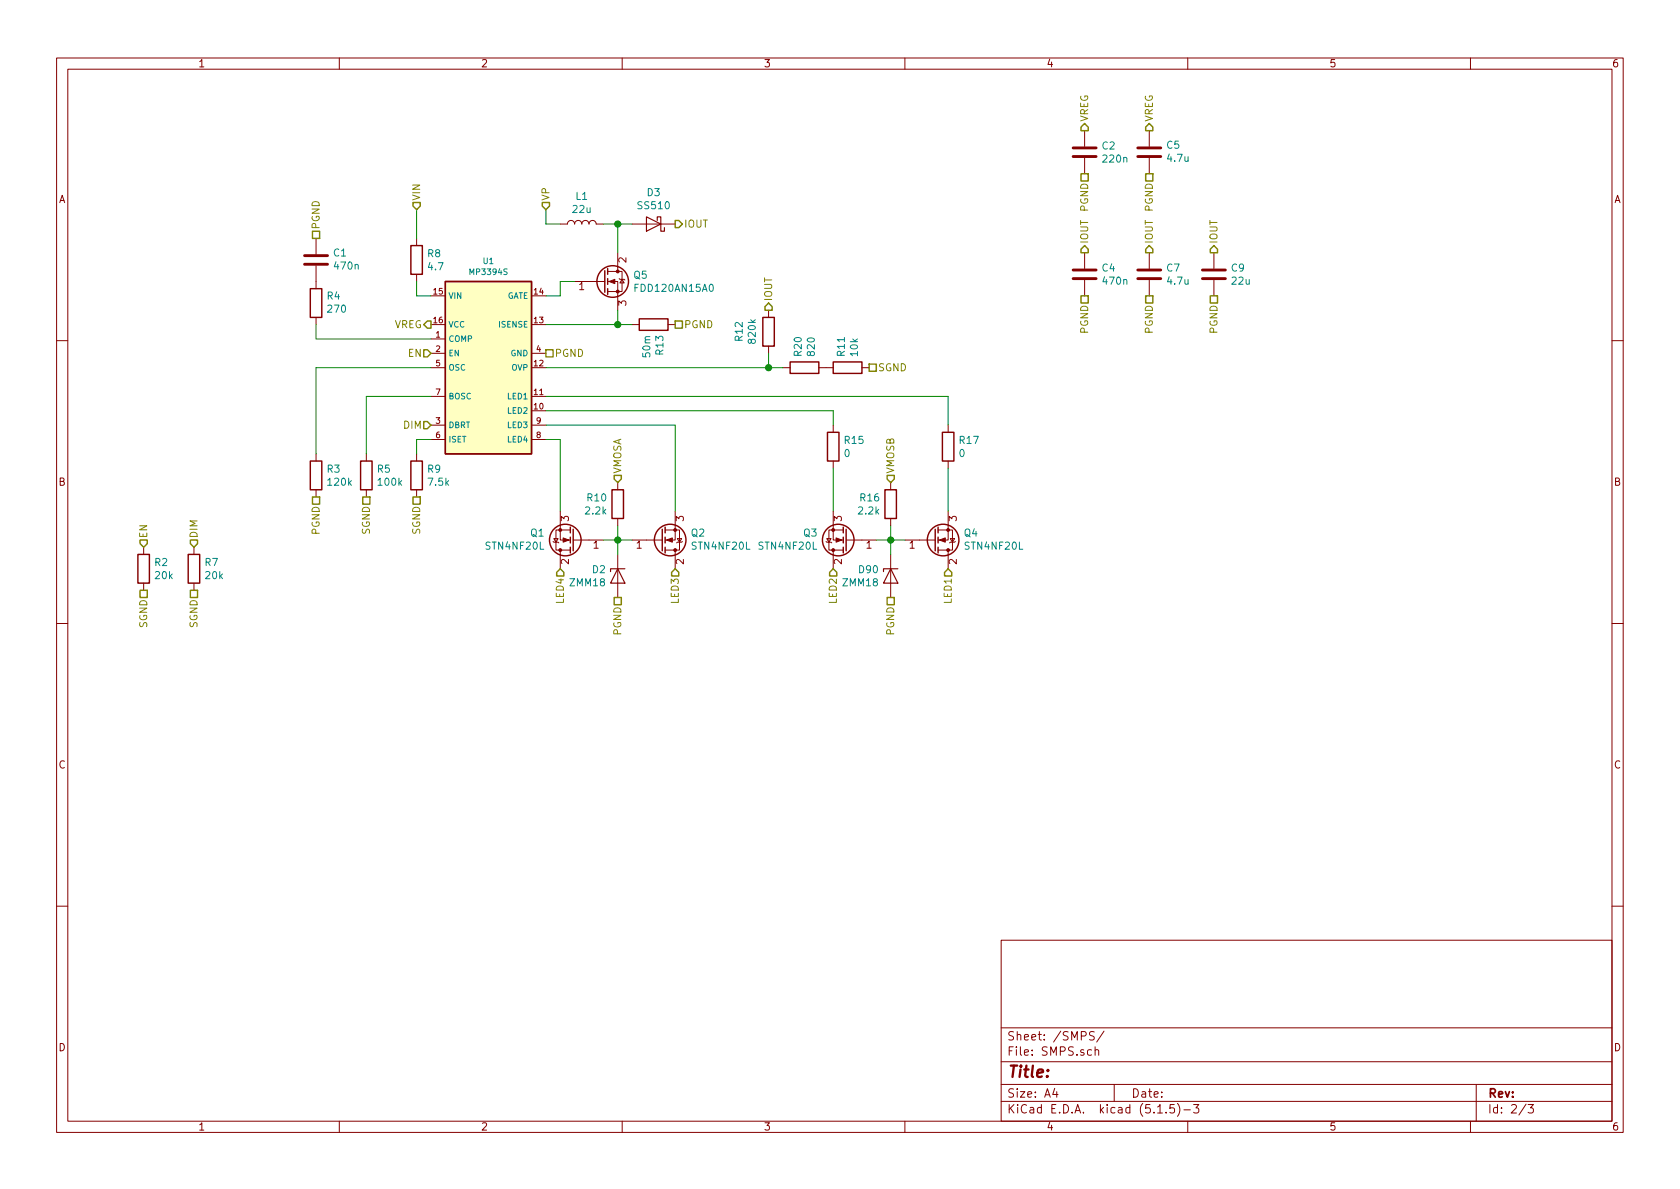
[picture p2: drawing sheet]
EESchema Schematic File Version 4
EELAYER 30 0
EELAYER END
$Descr A4 11693 8268
encoding utf-8
Sheet 2 3
Title ""
Date ""
Rev ""
Comp ""
Comment1 ""
Comment2 ""
Comment3 ""
Comment4 ""
$EndDescr
$Comp
L MP3394S:MP3394S U1
U 1 1
P 3400 2550
F 0 "U1" H 3400 3294 40  0000 C CNN
F 1 "MP3394S" H 3400 3218 40  0000 C CNN
F 2 "mod:SOIC-16_3.9x9.9mm_Pitch1.27mm" H 3400 2550 60  0001 C CNN
F 3 "" H 3400 2550 60  0000 C CNN
	1    3400 2550
	1    0    0    -1  
$EndComp
$Comp
L Device:L L1
U 1 1
P 4050 1550
F 0 "L1" V 4240 1550 50  0000 C CNN
F 1 "22u" V 4149 1550 50  0000 C CNN
F 2 "mod:L_12x12mm_h8mm" H 4050 1550 50  0001 C CNN
F 3 "~" H 4050 1550 50  0001 C CNN
	1    4050 1550
	0    -1   -1   0   
$EndComp
$Comp
L Device:R R8
U 1 1
P 2900 1800
F 0 "R8" H 2970 1846 50  0000 L CNN
F 1 "4.7" H 2970 1755 50  0000 L CNN
F 2 "mod:R_1206_HandSoldering" V 2830 1800 50  0001 C CNN
F 3 "~" H 2900 1800 50  0001 C CNN
	1    2900 1800
	1    0    0    -1  
$EndComp
Wire Wire Line
	2900 1950 2900 2050
Wire Wire Line
	2900 2050 3000 2050
$Comp
L Device:Q_NMOS_GDS Q5
U 1 1
P 4200 1950
F 0 "Q5" H 4406 1996 50  0000 L CNN
F 1 "FDD120AN15A0" H 4406 1905 50  0000 L CNN
F 2 "Package_TO_SOT_SMD:TO-252-2" H 4400 2050 50  0001 C CNN
F 3 "~" H 4200 1950 50  0001 C CNN
	1    4200 1950
	1    0    0    -1  
$EndComp
$Comp
L Device:R R11
U 1 1
P 5900 2550
F 0 "R11" H 5970 2596 50  0000 L CNN
F 1 "10k" H 5970 2505 50  0000 L CNN
F 2 "mod:R_1206_HandSoldering" V 5830 2550 50  0001 C CNN
F 3 "~" H 5900 2550 50  0001 C CNN
	1    5900 2550
	0    -1   -1   0   
$EndComp
$Comp
L Device:D_Schottky D3
U 1 1
P 4550 1550
F 0 "D3" H 4550 1334 50  0000 C CNN
F 1 "SS510" H 4550 1425 50  0000 C CNN
F 2 "mod:D_SMC_Handsoldering" H 4550 1550 50  0001 C CNN
F 3 "~" H 4550 1550 50  0001 C CNN
	1    4550 1550
	-1   0    0    1   
$EndComp
Text HLabel 4700 1550 2    50   Output ~ 0
IOUT
Wire Wire Line
	4300 1550 4300 1750
Wire Wire Line
	4300 1550 4400 1550
Text HLabel 5350 2150 1    50   Output ~ 0
IOUT
$Comp
L Device:R R13
U 1 1
P 4550 2250
F 0 "R13" H 4620 2296 50  0000 L CNN
F 1 "50m" H 4620 2205 50  0000 L CNN
F 2 "mod:R_2512_HandSoldering" V 4480 2250 50  0001 C CNN
F 3 "~" H 4550 2250 50  0001 C CNN
	1    4550 2250
	0    1    1    0   
$EndComp
Wire Wire Line
	5350 2550 5450 2550
Text HLabel 3900 3950 3    50   Input ~ 0
LED4
Wire Wire Line
	3900 2050 3900 1950
Wire Wire Line
	3900 1950 4000 1950
$Comp
L Device:C C7
U 1 1
P 8000 1900
F 0 "C7" H 8115 1946 50  0000 L CNN
F 1 "4.7u" H 8115 1855 50  0000 L CNN
F 2 "mod:C_1812_HandSoldering" H 8038 1750 50  0001 C CNN
F 3 "~" H 8000 1900 50  0001 C CNN
	1    8000 1900
	1    0    0    -1  
$EndComp
Text HLabel 8000 1750 1    50   Output ~ 0
IOUT
$Comp
L Device:C C5
U 1 1
P 8000 1050
F 0 "C5" H 7885 1004 50  0000 R CNN
F 1 "4.7u" H 7885 1095 50  0000 R CNN
F 2 "mod:C_1210_HandSoldering" H 8038 900 50  0001 C CNN
F 3 "~" H 8000 1050 50  0001 C CNN
	1    8000 1050
	-1   0    0    1   
$EndComp
$Comp
L Device:C C1
U 1 1
P 2200 1800
F 0 "C1" H 2085 1754 50  0000 R CNN
F 1 "470n" H 2085 1845 50  0000 R CNN
F 2 "mod:C_1206_HandSoldering" H 2238 1650 50  0001 C CNN
F 3 "~" H 2200 1800 50  0001 C CNN
	1    2200 1800
	-1   0    0    1   
$EndComp
$Comp
L Device:R R4
U 1 1
P 2200 2100
F 0 "R4" H 2130 2054 50  0000 R CNN
F 1 "270" H 2130 2145 50  0000 R CNN
F 2 "mod:R_1206_HandSoldering" V 2130 2100 50  0001 C CNN
F 3 "~" H 2200 2100 50  0001 C CNN
	1    2200 2100
	-1   0    0    1   
$EndComp
Text HLabel 2200 1650 1    50   UnSpc ~ 0
PGND
Wire Wire Line
	2200 2350 2200 2250
$Comp
L Device:R R3
U 1 1
P 2200 3300
F 0 "R3" H 2270 3346 50  0000 L CNN
F 1 "120k" H 2270 3255 50  0000 L CNN
F 2 "mod:R_1206_HandSoldering" V 2130 3300 50  0001 C CNN
F 3 "~" H 2200 3300 50  0001 C CNN
	1    2200 3300
	1    0    0    -1  
$EndComp
Text HLabel 2200 3450 3    50   UnSpc ~ 0
PGND
$Comp
L Device:R R2
U 1 1
P 1000 3950
F 0 "R2" H 1070 3996 50  0000 L CNN
F 1 "20k" H 1070 3905 50  0000 L CNN
F 2 "mod:R_1206_HandSoldering" V 930 3950 50  0001 C CNN
F 3 "~" H 1000 3950 50  0001 C CNN
	1    1000 3950
	1    0    0    -1  
$EndComp
Text HLabel 1000 4100 3    50   UnSpc ~ 0
SGND
Text HLabel 3000 2450 0    50   Input ~ 0
EN
$Comp
L Device:R R7
U 1 1
P 1350 3950
F 0 "R7" H 1420 3996 50  0000 L CNN
F 1 "20k" H 1420 3905 50  0000 L CNN
F 2 "mod:R_1206_HandSoldering" V 1280 3950 50  0001 C CNN
F 3 "~" H 1350 3950 50  0001 C CNN
	1    1350 3950
	1    0    0    -1  
$EndComp
Text HLabel 1350 4100 3    50   UnSpc ~ 0
SGND
Text HLabel 3000 2950 0    50   Input ~ 0
DIM
$Comp
L Device:R R5
U 1 1
P 2550 3300
F 0 "R5" H 2620 3346 50  0000 L CNN
F 1 "100k" H 2620 3255 50  0000 L CNN
F 2 "mod:R_1206_HandSoldering" V 2480 3300 50  0001 C CNN
F 3 "~" H 2550 3300 50  0001 C CNN
	1    2550 3300
	1    0    0    -1  
$EndComp
$Comp
L Device:R R9
U 1 1
P 2900 3300
F 0 "R9" H 2970 3346 50  0000 L CNN
F 1 "7.5k" H 2970 3255 50  0000 L CNN
F 2 "mod:R_1206_HandSoldering" V 2830 3300 50  0001 C CNN
F 3 "~" H 2900 3300 50  0001 C CNN
	1    2900 3300
	1    0    0    -1  
$EndComp
Wire Wire Line
	3000 3050 2900 3050
Text HLabel 3000 2250 0    50   Output ~ 0
VREG
Text HLabel 2900 1450 1    50   Input ~ 0
VIN
$Comp
L Device:C C9
U 1 1
P 8450 1900
F 0 "C9" H 8565 1946 50  0000 L CNN
F 1 "22u" H 8565 1855 50  0000 L CNN
F 2 "mod:C_1812_HandSoldering" H 8488 1750 50  0001 C CNN
F 3 "~" H 8450 1900 50  0001 C CNN
	1    8450 1900
	1    0    0    -1  
$EndComp
Text HLabel 8450 1750 1    50   Output ~ 0
IOUT
$Comp
L Device:C C4
U 1 1
P 7550 1900
F 0 "C4" H 7665 1946 50  0000 L CNN
F 1 "470n" H 7665 1855 50  0000 L CNN
F 2 "mod:C_1812_HandSoldering" H 7588 1750 50  0001 C CNN
F 3 "~" H 7550 1900 50  0001 C CNN
	1    7550 1900
	1    0    0    -1  
$EndComp
Text HLabel 7550 1750 1    50   Output ~ 0
IOUT
Text HLabel 8000 900  1    50   Output ~ 0
VREG
$Comp
L Device:C C2
U 1 1
P 7550 1050
F 0 "C2" H 7665 1096 50  0000 L CNN
F 1 "220n" H 7665 1005 50  0000 L CNN
F 2 "mod:C_1206_HandSoldering" H 7588 900 50  0001 C CNN
F 3 "~" H 7550 1050 50  0001 C CNN
	1    7550 1050
	1    0    0    -1  
$EndComp
Text HLabel 7550 900  1    50   Output ~ 0
VREG
Wire Wire Line
	2200 2350 3000 2350
Text HLabel 2550 3450 3    50   UnSpc ~ 0
SGND
Text HLabel 2900 3450 3    50   UnSpc ~ 0
SGND
Text HLabel 6050 2550 2    50   UnSpc ~ 0
SGND
Text HLabel 7550 1200 3    50   UnSpc ~ 0
PGND
Text HLabel 8000 1200 3    50   UnSpc ~ 0
PGND
Text HLabel 7550 2050 3    50   UnSpc ~ 0
PGND
Text HLabel 8000 2050 3    50   UnSpc ~ 0
PGND
Text HLabel 8450 2050 3    50   UnSpc ~ 0
PGND
Text HLabel 3800 2450 2    50   UnSpc ~ 0
PGND
$Comp
L Device:R R12
U 1 1
P 5350 2300
F 0 "R12" V 5143 2300 50  0000 C CNN
F 1 "820k" V 5234 2300 50  0000 C CNN
F 2 "mod:R_1206_HandSoldering" V 5280 2300 50  0001 C CNN
F 3 "~" H 5350 2300 50  0001 C CNN
	1    5350 2300
	1    0    0    -1  
$EndComp
$Comp
L Device:Q_NMOS_GDS Q1
U 1 1
P 4000 3750
F 0 "Q1" H 4206 3704 50  0000 L CNN
F 1 "STN4NF20L" H 4206 3795 50  0000 L CNN
F 2 "mod:SOT-223-3_TabPin2" H 4200 3850 50  0001 C CNN
F 3 "~" H 4000 3750 50  0001 C CNN
	1    4000 3750
	-1   0    0    1   
$EndComp
$Comp
L Device:Q_NMOS_GDS Q2
U 1 1
P 4600 3750
F 0 "Q2" H 4806 3704 50  0000 L CNN
F 1 "STN4NF20L" H 4806 3795 50  0000 L CNN
F 2 "mod:SOT-223-3_TabPin2" H 4800 3850 50  0001 C CNN
F 3 "~" H 4600 3750 50  0001 C CNN
	1    4600 3750
	1    0    0    1   
$EndComp
Text HLabel 4700 3950 3    50   Input ~ 0
LED3
$Comp
L Device:Q_NMOS_GDS Q3
U 1 1
P 5900 3750
F 0 "Q3" H 6106 3704 50  0000 L CNN
F 1 "STN4NF20L" H 6106 3795 50  0000 L CNN
F 2 "mod:SOT-223-3_TabPin2" H 6100 3850 50  0001 C CNN
F 3 "~" H 5900 3750 50  0001 C CNN
	1    5900 3750
	-1   0    0    1   
$EndComp
Text HLabel 5800 3950 3    50   Input ~ 0
LED2
$Comp
L Device:Q_NMOS_GDS Q4
U 1 1
P 6500 3750
F 0 "Q4" H 6706 3704 50  0000 L CNN
F 1 "STN4NF20L" H 6706 3795 50  0000 L CNN
F 2 "mod:SOT-223-3_TabPin2" H 6700 3850 50  0001 C CNN
F 3 "~" H 6500 3750 50  0001 C CNN
	1    6500 3750
	1    0    0    1   
$EndComp
Text HLabel 6600 3950 3    50   Input ~ 0
LED1
Wire Wire Line
	3900 3550 3900 3050
Wire Wire Line
	3900 3050 3800 3050
Wire Wire Line
	4200 3750 4300 3750
$Comp
L Device:D_Zener D2
U 1 1
P 4300 4000
F 0 "D2" V 4254 4079 50  0000 L CNN
F 1 "ZMM18" V 4345 4079 50  0000 L CNN
F 2 "mod:D_MiniMELF_Handsoldering" H 4300 4000 50  0001 C CNN
F 3 "~" H 4300 4000 50  0001 C CNN
	1    4300 4000
	0    -1   1    0   
$EndComp
Text HLabel 4300 4150 3    50   UnSpc ~ 0
PGND
Wire Wire Line
	4300 3850 4300 3750
$Comp
L Device:R R10
U 1 1
P 4300 3500
F 0 "R10" H 4370 3546 50  0000 L CNN
F 1 "2.2k" H 4370 3455 50  0000 L CNN
F 2 "mod:R_1206_HandSoldering" V 4230 3500 50  0001 C CNN
F 3 "~" H 4300 3500 50  0001 C CNN
	1    4300 3500
	-1   0    0    -1  
$EndComp
Text HLabel 4300 3350 1    50   Input ~ 0
VMOSA
Connection ~ 4300 3750
Wire Wire Line
	4300 3750 4300 3650
Wire Wire Line
	6100 3750 6200 3750
Text HLabel 6200 4150 3    50   UnSpc ~ 0
PGND
Wire Wire Line
	6200 3850 6200 3750
Text HLabel 6200 3350 1    50   Input ~ 0
VMOSB
Connection ~ 6200 3750
Wire Wire Line
	6200 3750 6200 3650
Wire Wire Line
	4300 2150 4300 2250
$Comp
L Device:D_Zener D90
U 1 1
P 6200 4000
F 0 "D90" V 6154 4079 50  0000 L CNN
F 1 "ZMM18" V 6245 4079 50  0000 L CNN
F 2 "mod:D_MiniMELF_Handsoldering" H 6200 4000 50  0001 C CNN
F 3 "~" H 6200 4000 50  0001 C CNN
	1    6200 4000
	0    -1   1    0   
$EndComp
$Comp
L Device:R R16
U 1 1
P 6200 3500
F 0 "R16" H 6270 3546 50  0000 L CNN
F 1 "2.2k" H 6270 3455 50  0000 L CNN
F 2 "mod:R_1206_HandSoldering" V 6130 3500 50  0001 C CNN
F 3 "~" H 6200 3500 50  0001 C CNN
	1    6200 3500
	-1   0    0    -1  
$EndComp
Wire Wire Line
	4700 3550 4700 2950
Wire Wire Line
	3800 2950 4700 2950
Wire Wire Line
	4400 3750 4300 3750
Wire Wire Line
	6300 3750 6200 3750
Text HLabel 1350 3800 1    50   Input ~ 0
DIM
Text HLabel 1000 3800 1    50   Input ~ 0
EN
Wire Wire Line
	2200 2550 3000 2550
Wire Wire Line
	2550 2750 3000 2750
$Comp
L Device:R R15
U 1 1
P 5800 3100
F 0 "R15" H 5870 3146 50  0000 L CNN
F 1 "0" H 5870 3055 50  0000 L CNN
F 2 "mod:R_2010_HandSoldering" V 5730 3100 50  0001 C CNN
F 3 "~" H 5800 3100 50  0001 C CNN
	1    5800 3100
	1    0    0    -1  
$EndComp
$Comp
L Device:R R17
U 1 1
P 6600 3100
F 0 "R17" H 6670 3146 50  0000 L CNN
F 1 "0" H 6670 3055 50  0000 L CNN
F 2 "mod:R_2010_HandSoldering" V 6530 3100 50  0001 C CNN
F 3 "~" H 6600 3100 50  0001 C CNN
	1    6600 3100
	1    0    0    -1  
$EndComp
Wire Wire Line
	5800 3550 5800 3250
Wire Wire Line
	5800 2950 5800 2850
Wire Wire Line
	6600 3550 6600 3250
Wire Wire Line
	6600 2950 6600 2750
$Comp
L Device:R R20
U 1 1
P 5600 2550
F 0 "R20" H 5670 2596 50  0000 L CNN
F 1 "820" H 5670 2505 50  0000 L CNN
F 2 "mod:R_1206_HandSoldering" V 5530 2550 50  0001 C CNN
F 3 "~" H 5600 2550 50  0001 C CNN
	1    5600 2550
	0    -1   -1   0   
$EndComp
Wire Wire Line
	2900 1450 2900 1650
Text HLabel 3800 1450 1    50   Input ~ 0
VP
Wire Wire Line
	3900 1550 3800 1550
Wire Wire Line
	3800 1550 3800 1450
Wire Wire Line
	4300 1550 4200 1550
Connection ~ 4300 1550
Text HLabel 4700 2250 2    50   UnSpc ~ 0
PGND
Wire Wire Line
	4400 2250 4300 2250
Wire Wire Line
	3800 2250 4300 2250
Connection ~ 4300 2250
Wire Wire Line
	3800 2050 3900 2050
Wire Wire Line
	2900 3150 2900 3050
Wire Wire Line
	2550 2750 2550 3150
Wire Wire Line
	2200 2550 2200 3150
Wire Wire Line
	3800 2550 5350 2550
Connection ~ 5350 2550
Wire Wire Line
	5350 2450 5350 2550
Wire Wire Line
	5800 2850 3800 2850
Wire Wire Line
	3800 2750 6600 2750
$EndSCHEMATC
